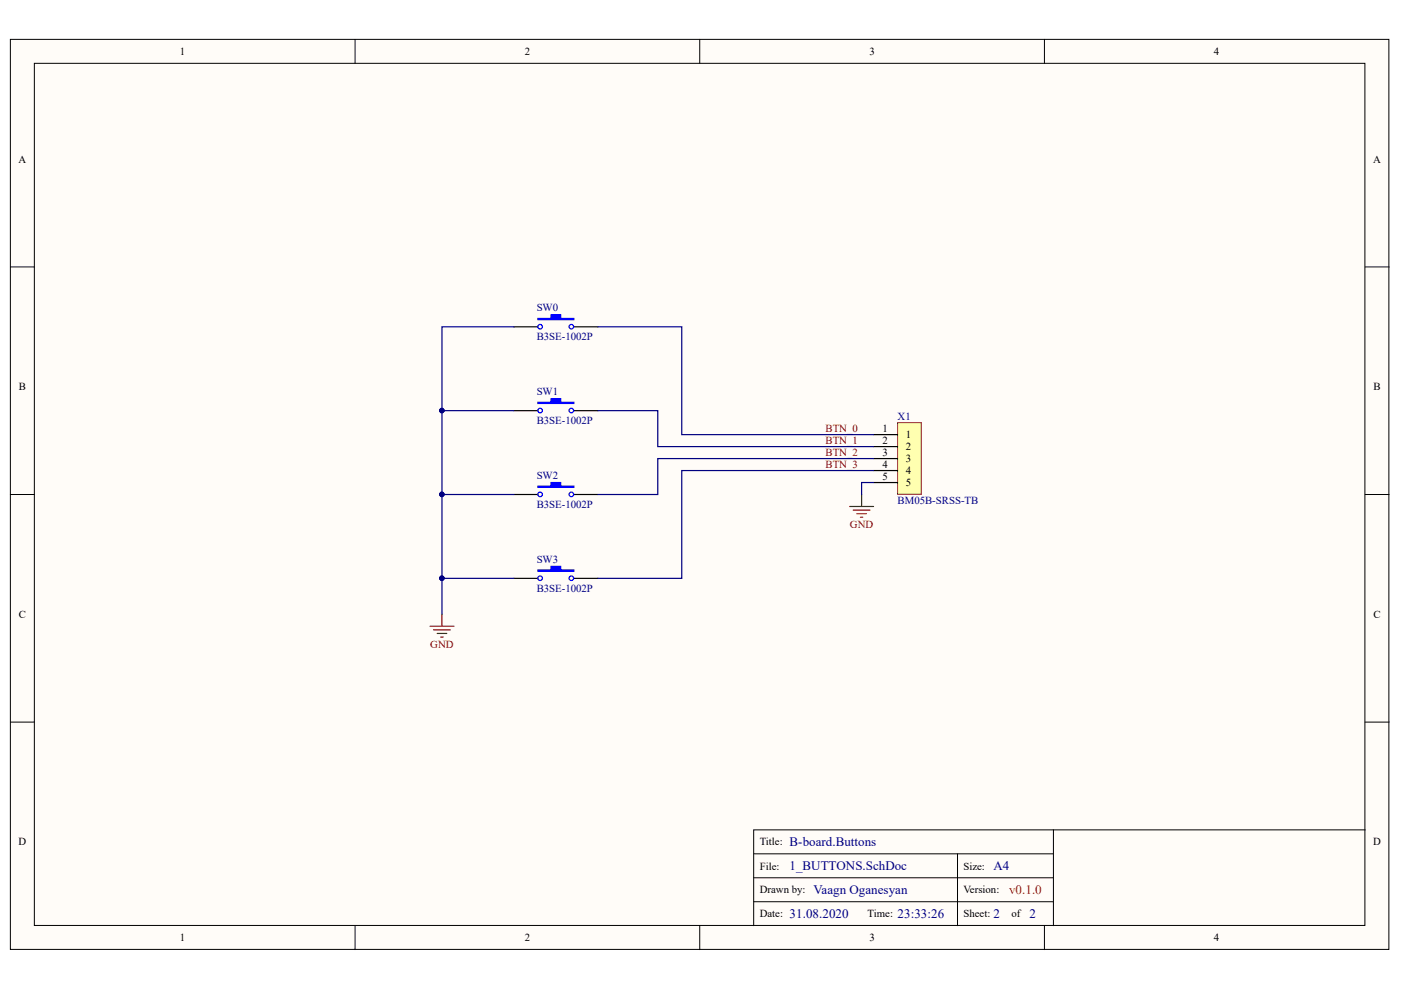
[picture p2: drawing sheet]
<svg xmlns="http://www.w3.org/2000/svg" width="297mm" height="210mm" viewBox="0 0 297 210" stroke-linecap="round" stroke-linejoin="round" font-family="sans-serif">
<g fill="#fffcf8" stroke="#000" stroke-width=".21">
<path d="M2.2 8.3h292.3v193h-292.3z"/>
<path d="M7.3 13.4h282.1v182.8h-282.1z"/>
</g>
<g fill="none" stroke="#000" stroke-width=".21">
<path d="M75.3 8.3v5.1M148.4 8.3v5.1M221.4 8.3v5.1M2.2 56.6h5.1M289.4 56.6h5.1M2.2 104.8h5.1M289.4 104.8h5.1M2.2 153.1h5.1M289.4 153.1h5.1M223.3 176h-63.5v20.3M289.4 176h-66.1v20.3M75.3 196.3v5"/>
<path d="M148.4 196.3v5M159.8 181h63.5M159.8 191.2h63.5M159.8 186.1h63.5M203 181v15.3M221.4 196.3v5"/>
</g>
<path d="M190.3 89.6h5v15.2h-5z" fill="#ffffb0" stroke="#800000" stroke-width=".21"/>
<path d="M109 69.3h5M121.7 69.3h5.1M185.2 92.2h5.1M185.2 94.7h5.1M185.2 97.2h5.1M185.2 99.8h5.1M185.2 102.3h5.1" fill="none" stroke="#000" stroke-width=".25"/>
<path d="M180.1 107.4h5.1M180.9 108.1h3.6M181.7 108.9h2M182.4 109.7h.5M182.7 104.8v2.6" fill="none" stroke="#800000" stroke-width=".25"/>
<path d="M114 67.5h2.8v-.7h2.1v.7h2.8v.3h-7.7z" fill-rule="evenodd" fill="#00f"/>
<g fill="none" stroke="#00f" stroke-width=".25">
<path d="M114 67.5h2.8v-.7h2.1v.7h2.8v.3h-7.7z"/>
<circle cx="114.5" cy="69.3" r=".49"/>
<circle cx="121.1" cy="69.3" r=".48"/>
</g>
<path d="M109 87.1h5M121.7 87.1h5.1" fill="none" stroke="#000" stroke-width=".25"/>
<path d="M114 85.3h2.8v-.8h2.1v.8h2.8v.2h-7.7z" fill-rule="evenodd" fill="#00f"/>
<g fill="none" stroke="#00f" stroke-width=".25">
<path d="M114 85.3h2.8v-.8h2.1v.8h2.8v.2h-7.7z"/>
<circle cx="114.5" cy="87" r=".49"/>
<circle cx="121.1" cy="87" r=".48"/>
</g>
<path d="M109 104.8h5M121.7 104.8h5.1" fill="none" stroke="#000" stroke-width=".25"/>
<path d="M114 103.1h2.8v-.8h2.1v.8h2.8v.2h-7.7z" fill-rule="evenodd" fill="#00f"/>
<g fill="none" stroke="#00f" stroke-width=".25">
<path d="M114 103.1h2.8v-.8h2.1v.8h2.8v.2h-7.7z"/>
<circle cx="114.5" cy="104.8" r=".49"/>
<circle cx="121.1" cy="104.8" r=".48"/>
</g>
<path d="M109 122.6h5M121.7 122.6h5.1" fill="none" stroke="#000" stroke-width=".25"/>
<path d="M114 120.8h2.8v-.7h2.1v.7h2.8v.3h-7.7z" fill-rule="evenodd" fill="#00f"/>
<g fill="none" stroke="#00f" stroke-width=".25">
<path d="M114 120.8h2.8v-.7h2.1v.7h2.8v.3h-7.7z"/>
<circle cx="114.5" cy="122.6" r=".49"/>
<circle cx="121.1" cy="122.6" r=".48"/>
</g>
<path d="M91.2 132.8h5.1M91.9 133.5h3.6M92.7 134.3h2M93.5 135.1h.5M93.7 130.2v2.6" fill="none" stroke="#800000" stroke-width=".25"/>
<path d="M109 69.3h-15.3v60.9M126.8 69.3h17.7v22.9h40.7M93.7 87.1h15.3M126.8 87.1h12.7v7.6h45.7M185.2 97.2h-45.7v7.6h-12.7M185.2 99.8h-40.7v22.8h-17.7M93.7 104.8h15.3M185.2 102.3h-2.5v2.5M93.7 122.6h15.3" fill="none" stroke="#000080" stroke-width=".25"/>
<g fill="#000080" stroke="#000080" stroke-width=".21">
<circle cx="93.7" cy="87" r=".48"/>
<circle cx="93.7" cy="104.8" r=".48"/>
<circle cx="93.7" cy="122.6" r=".48"/>
</g>
<g font-size="2.7" fill="#000080">
<text x="167.4" y="179.4">B-board.Buttons</text>
<text x="167.4" y="184.5">1_BUTTONS.SchDoc</text>
<text x="210.6" y="184.5">A4</text>
<text x="172.5" y="189.6">Vaagn Oganesyan</text>
<text x="167.4" y="194.7">31.08.2020</text>
<text x="190.3" y="194.7">23:33:26</text>
<text x="210.6" y="194.7">2</text>
<text x="218.3" y="194.7">2</text>
</g>
<text font-size="2.7" fill="#f00" x="213.9" y="189.6">v0.1.0</text>
<g font-size="2.3">
<text x="38.2" y="11.7">1</text>
<text x="111.2" y="11.7">2</text>
<text x="184.3" y="11.7">3</text>
<text x="257.4" y="11.7">4</text>
<text x="3.9" y="34.5">A</text>
<text x="291.1" y="34.5">A</text>
<text x="4" y="82.8">B</text>
<text x="291.2" y="82.8">B</text>
<text x="187.1" y="91.7">1</text>
<text x="187.1" y="94.2">2</text>
<text x="192.1" y="92.9">1</text>
<text x="192.1" y="95.5">2</text>
<text x="187.1" y="96.7">3</text>
<text x="187.1" y="99.3">4</text>
<text x="187.1" y="101.8">5</text>
<text x="192.1" y="98">3</text>
<text x="192.1" y="100.5">4</text>
<text x="192.1" y="103.1">5</text>
<text x="4" y="131">C</text>
<text x="291.2" y="131">C</text>
<text x="3.9" y="179.2">D</text>
<text x="161.1" y="179.2">Title:</text>
<text x="291.1" y="179.2">D</text>
<text x="161.1" y="184.4">File:</text>
<text x="204.3" y="184.4">Size:</text>
<text x="161.1" y="189.4">Drawn by:</text>
<text x="204.3" y="189.4">Version:</text>
<text x="161.1" y="194.5">Date:</text>
<text x="184" y="194.5">Time:</text>
<text x="204.3" y="194.5">Sheet:</text>
<text x="214.5" y="194.5">of</text>
<text x="38.2" y="199.6">1</text>
<text x="111.2" y="199.6">2</text>
<text x="184.3" y="199.6">3</text>
<text x="257.4" y="199.6">4</text>
</g>
<g font-size="2.3" fill="#000080">
<text x="113.8" y="66">SW0</text>
<text x="113.8" y="72.1">B3SE-1002P</text>
<text x="113.8" y="83.8">SW1</text>
<text x="113.8" y="89.9">B3SE-1002P</text>
<text x="190.3" y="89.1">X1</text>
<text x="113.8" y="101.5">SW2</text>
<text x="113.8" y="107.7">B3SE-1002P</text>
<text x="190.3" y="106.9">BM05B-SRSS-TB</text>
<text x="113.8" y="119.3">SW3</text>
<text x="113.8" y="125.4">B3SE-1002P</text>
</g>
<g font-size="2.3" fill="#800000">
<text x="175" y="91.7">BTN_0</text>
<text x="175" y="94.2">BTN_1</text>
<text x="175" y="96.7">BTN_2</text>
<text x="175" y="99.3">BTN_3</text>
<text x="180.2" y="112">GND</text>
<text x="91.2" y="137.4">GND</text>
</g>
</svg>
